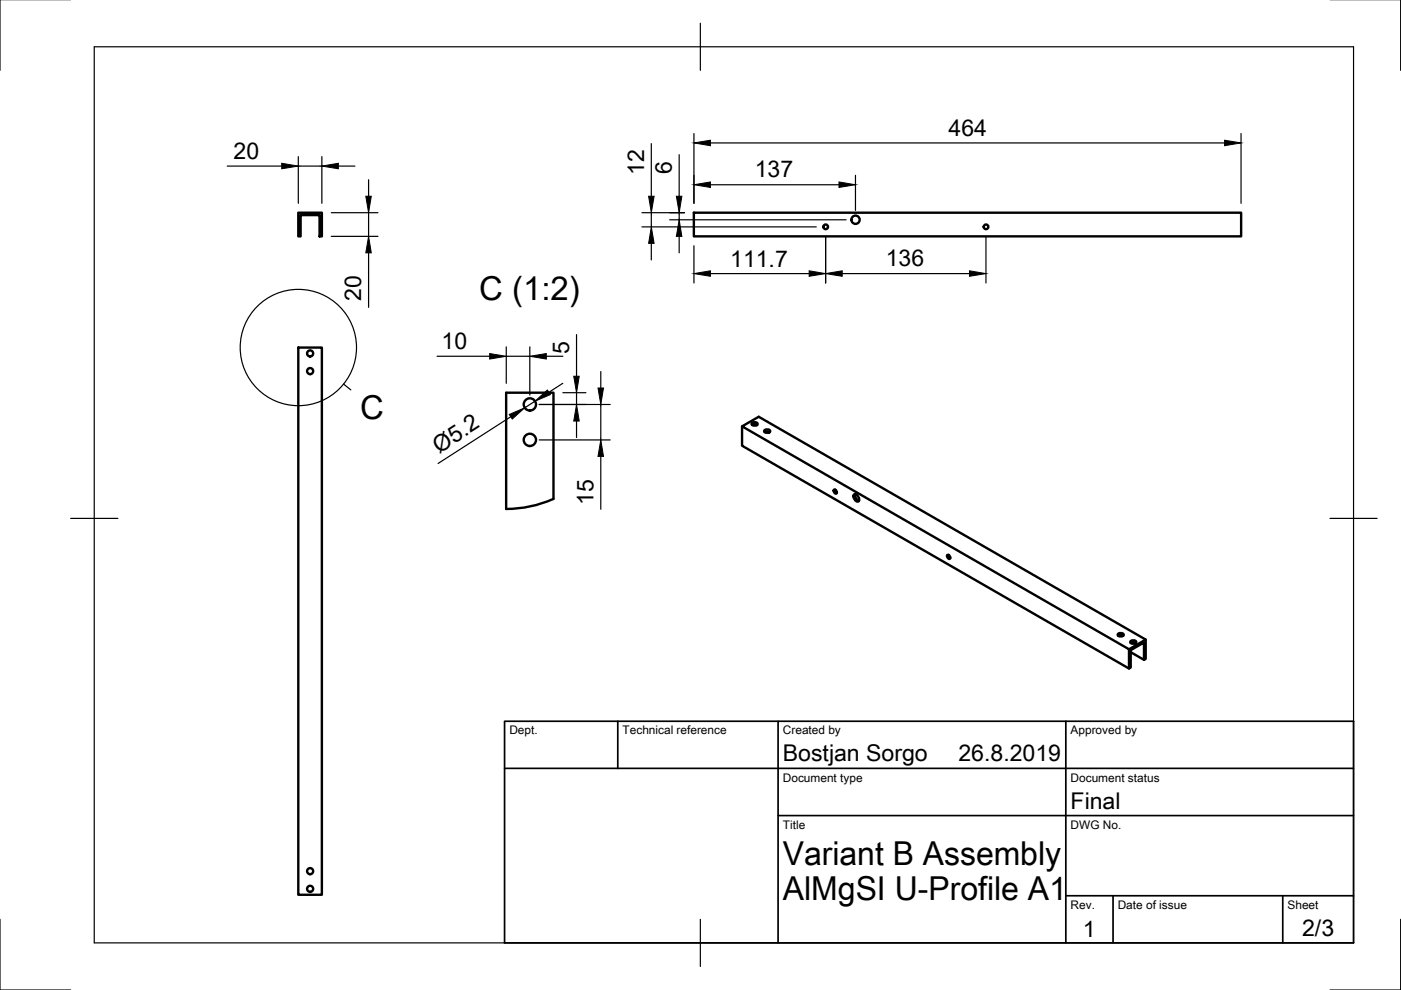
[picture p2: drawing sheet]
<svg xmlns="http://www.w3.org/2000/svg" width="297mm" height="210mm" viewBox="0 0 297 210" stroke-linecap="round" stroke-linejoin="round" font-family="sans-serif">
<!-- layer: Visible -->
<g fill="none" stroke="#000" stroke-width=".51">
<path d="M63.2 45.1h5v5h-.4v-4.5h-4.1v4.5h-.5zM147.1 45.1h116v5h-116zM63.2 73.7h5v116h-5zM107.3 83.3h10v22.5a24.7 24.7 0 0 1-10 2.1zM157.3 90.4v4.1l82.1 47.2 .3-.2v-3.6l2.8-1.7v3.7M159.4 89.8a.71 .71 0 0 1 1.2 .2 .71 .71 0 0 1-1.2-.2zM159.4 90.1l.6-.2 .5 .2M160.5 90.1h.1M162 91.3a.71 .71 0 0 1 1.3 .2 .71 .71 0 0 1-1.3-.2zM162.1 91.6l.6-.1 .5 .1M176.8 103.8l.5 .2 .1 .6-.5-.1zM177.1 103.8l.4 .6"/>
<path d="M181.1 104.8a1.02 1.02 0 0 1 .9 1.5 1.02 1.02 0 0 1-.9-1.5zM181.3 104.8l.2 .8 .6 .6M200.8 117.7l.5 .1 .1 .7-.4-.2zM201.1 117.7l.4 .6M237 134.5a.71 .71 0 0 1 1.2 .2 .71 .71 0 0 1-1.2-.2zM237.1 134.8l.5-.2 .5 .2M239.6 136a.71 .71 0 0 1 1.3 .2 .71 .71 0 0 1-1.3-.2zM239.7 136.3l.6-.1 .5 .1M239.7 138.3l2.8 1.6 .4-.2v-4.1l-82-47.2-3.6 2 82.1 47.3v4M242.9 135.6l-3.5 2.1"/>
<circle cx="175.1" cy="48.1" r=".5"/>
<circle cx="181.4" cy="46.6" r=".88"/>
<circle cx="209.1" cy="48.1" r=".5"/>
<circle cx="65.8" cy="74.9" r=".65"/>
<circle cx="65.8" cy="78.7" r=".65"/>
<circle cx="112.3" cy="93.3" r="1.3"/>
<circle cx="112.3" cy="85.7" r="1.3"/>
<circle cx="65.8" cy="184.7" r=".65"/>
<circle cx="65.8" cy="188.5" r=".65"/>
</g>
<!-- layer: Border -->
<path d="M0 -.1v15M297 -.1v15M20 9.9h267v190h-267zM148.5 4.9v10M15 109.9h10M282 109.9h10M0 194.9v15h15M148.5 194.9v10M297 194.9v15h-15" fill="none" stroke="#000" stroke-width=".25"/>
<!-- layer: TitleBlock -->
<path d="M107 152.9h180v47h-180zM131 152.9v10M165 152.9v47M226 152.9v47M107 162.9h180M165 172.9h122M226 189.9h61M236 189.9v10M272 189.9v10" fill="none" stroke="#000" stroke-width=".36"/>
<!-- layer: Dimensions -->
<g fill="none" stroke="#000" stroke-width=".25">
<path d="M48.2 35.2h11.5M63.2 33.2v9.9M63.2 35.2h5M68.2 33.2v9.9M71.7 35.2h3.5M78.1 38.1v3.5M138.1 30.5v11.1M144 32.8v8.8M147.1 28.3v14.8M150.6 30.3h109M150.6 39.2h27.3M181.4 37.2v7.4"/>
<path d="M263.1 28.3v14.8M70.2 45.1h9.9M70.2 50.1h9.9M78.1 45.1v5M78.1 53.6v11.6M136.1 45.1h9M136.1 48.1h37M138.1 45.1v3M138.1 51.6v3.5M142 46.6h37.4M144 45.1v1.5M144 50.1v3.5"/>
<path d="M147.1 52.1v7.9M150.6 58h21M175 50.1v9.9M178.6 58h26.9M209 50.1v9.9M92.7 75.5h11.1M107.3 73.5v7.8M107.3 75.5h5M112.3 73.5v10.3M115.8 75.5h3.5M122.2 70.9v8.9M127.4 78.8v3.5"/>
<path d="M108.3 88.4l-15.4 9.9M113.4 85.1l-2.2 1.4M114.3 85.8h15.1M114.3 93.3h15.1M119.3 81.3l-2.9 1.9M119.3 83.3h4.9M122.2 83.3v2.5M122.2 89.3v3.5M127.4 85.8v7.5M127.4 96.8v11.2"/>
</g>
<g fill="#000" stroke="#000" stroke-width=".21">
<path d="M59.7 34.6l3.5 .6-3.5 .6zM68.2 35.2l3.5-.6v1.2zM147.1 30.3l3.5-.6v1.2zM147.1 39.2l3.5-.6v1.1zM177.9 38.6l3.5 .6-3.5 .5zM259.6 29.7l3.5 .6-3.5 .6zM77.6 41.6h1.1l-.6 3.5zM78.1 50.1l.6 3.5h-1.1zM138.1 48.1l.6 3.5h-1.2zM137.5 41.6h1.2l-.6 3.5zM144 46.6l.6 3.5h-1.2zM143.4 41.6h1.2l-.6 3.5z"/>
<path d="M147.1 58l3.5-.6v1.2zM171.6 57.4l3.4 .6-3.4 .6zM175 58l3.6-.6v1.2zM205.5 57.4l3.5 .6-3.5 .6zM103.8 75l3.5 .5-3.5 .6zM112.3 75.5l3.5-.5v1.1zM121.6 79.8h1.2l-.6 3.5zM108 87.9l3.2-1.4-2.6 2.4zM113.4 85.1l2.7-2.4 .6 1zM122.2 85.8l.6 3.5h-1.2zM126.8 82.3h1.2l-.6 3.5zM127.4 93.3l.6 3.5h-1.2z"/>
</g>
<!-- layer: Annotations -->
<g fill="none" stroke="#000" stroke-width=".25">
<path d="M72.8 81.4l1.6 1.3"/>
<circle cx="63.3" cy="73.7" r="12.3"/>
</g>
<g font-size="7">
<text x="101.6" y="63.6">C (1:2)</text>
<text x="76.4" y="88.9">C</text>
<text x="166" y="183.4">Variant B Assembly</text>
<text x="166" y="190.9">AlMgSI U-Profile A1</text>
</g>
<g font-size="4.9">
<text x="201.1" y="28.8">464</text>
<text x="49.5" y="33.6">20</text>
<text x="136.6" y="37.1" transform="rotate(-90 136.6 37.1)">12</text>
<text x="142.4" y="36.8" transform="rotate(-90 142.4 36.8)">6</text>
<text x="160" y="37.6">137</text>
<text x="154.8" y="56.5">111.7</text>
<text x="187.8" y="56.4">136</text>
<text x="76.6" y="63.8" transform="rotate(-90 76.6 63.8)">20</text>
<text x="93.6" y="74">10</text>
<text x="120.7" y="75" transform="rotate(-90 120.7 75)">5</text>
<text x="93.1" y="96.2" transform="rotate(-33 93.1 96.2)">Ø5.2</text>
<text x="125.8" y="107" transform="rotate(-90 125.8 107)">15</text>
<text x="166" y="161.4">Bostjan Sorgo</text>
<text x="203.2" y="161.4">26.8.2019</text>
<text x="227" y="171.4">Final</text>
<text x="229.6" y="198.6">1</text>
<text x="276.1" y="198.5">2/3</text>
</g>
<g font-size="2.5">
<text x="108" y="155.7">Dept.</text>
<text x="132" y="155.7">Technical reference</text>
<text x="166" y="155.7">Created by</text>
<text x="227" y="155.7">Approved by</text>
<text x="166" y="165.7">Document type</text>
<text x="227" y="165.7">Document status</text>
<text x="166" y="175.7">Title</text>
<text x="227" y="175.7">DWG No.</text>
<text x="227" y="192.7">Rev.</text>
<text x="237" y="192.7">Date of issue</text>
<text x="273" y="192.7">Sheet</text>
</g>
</svg>
